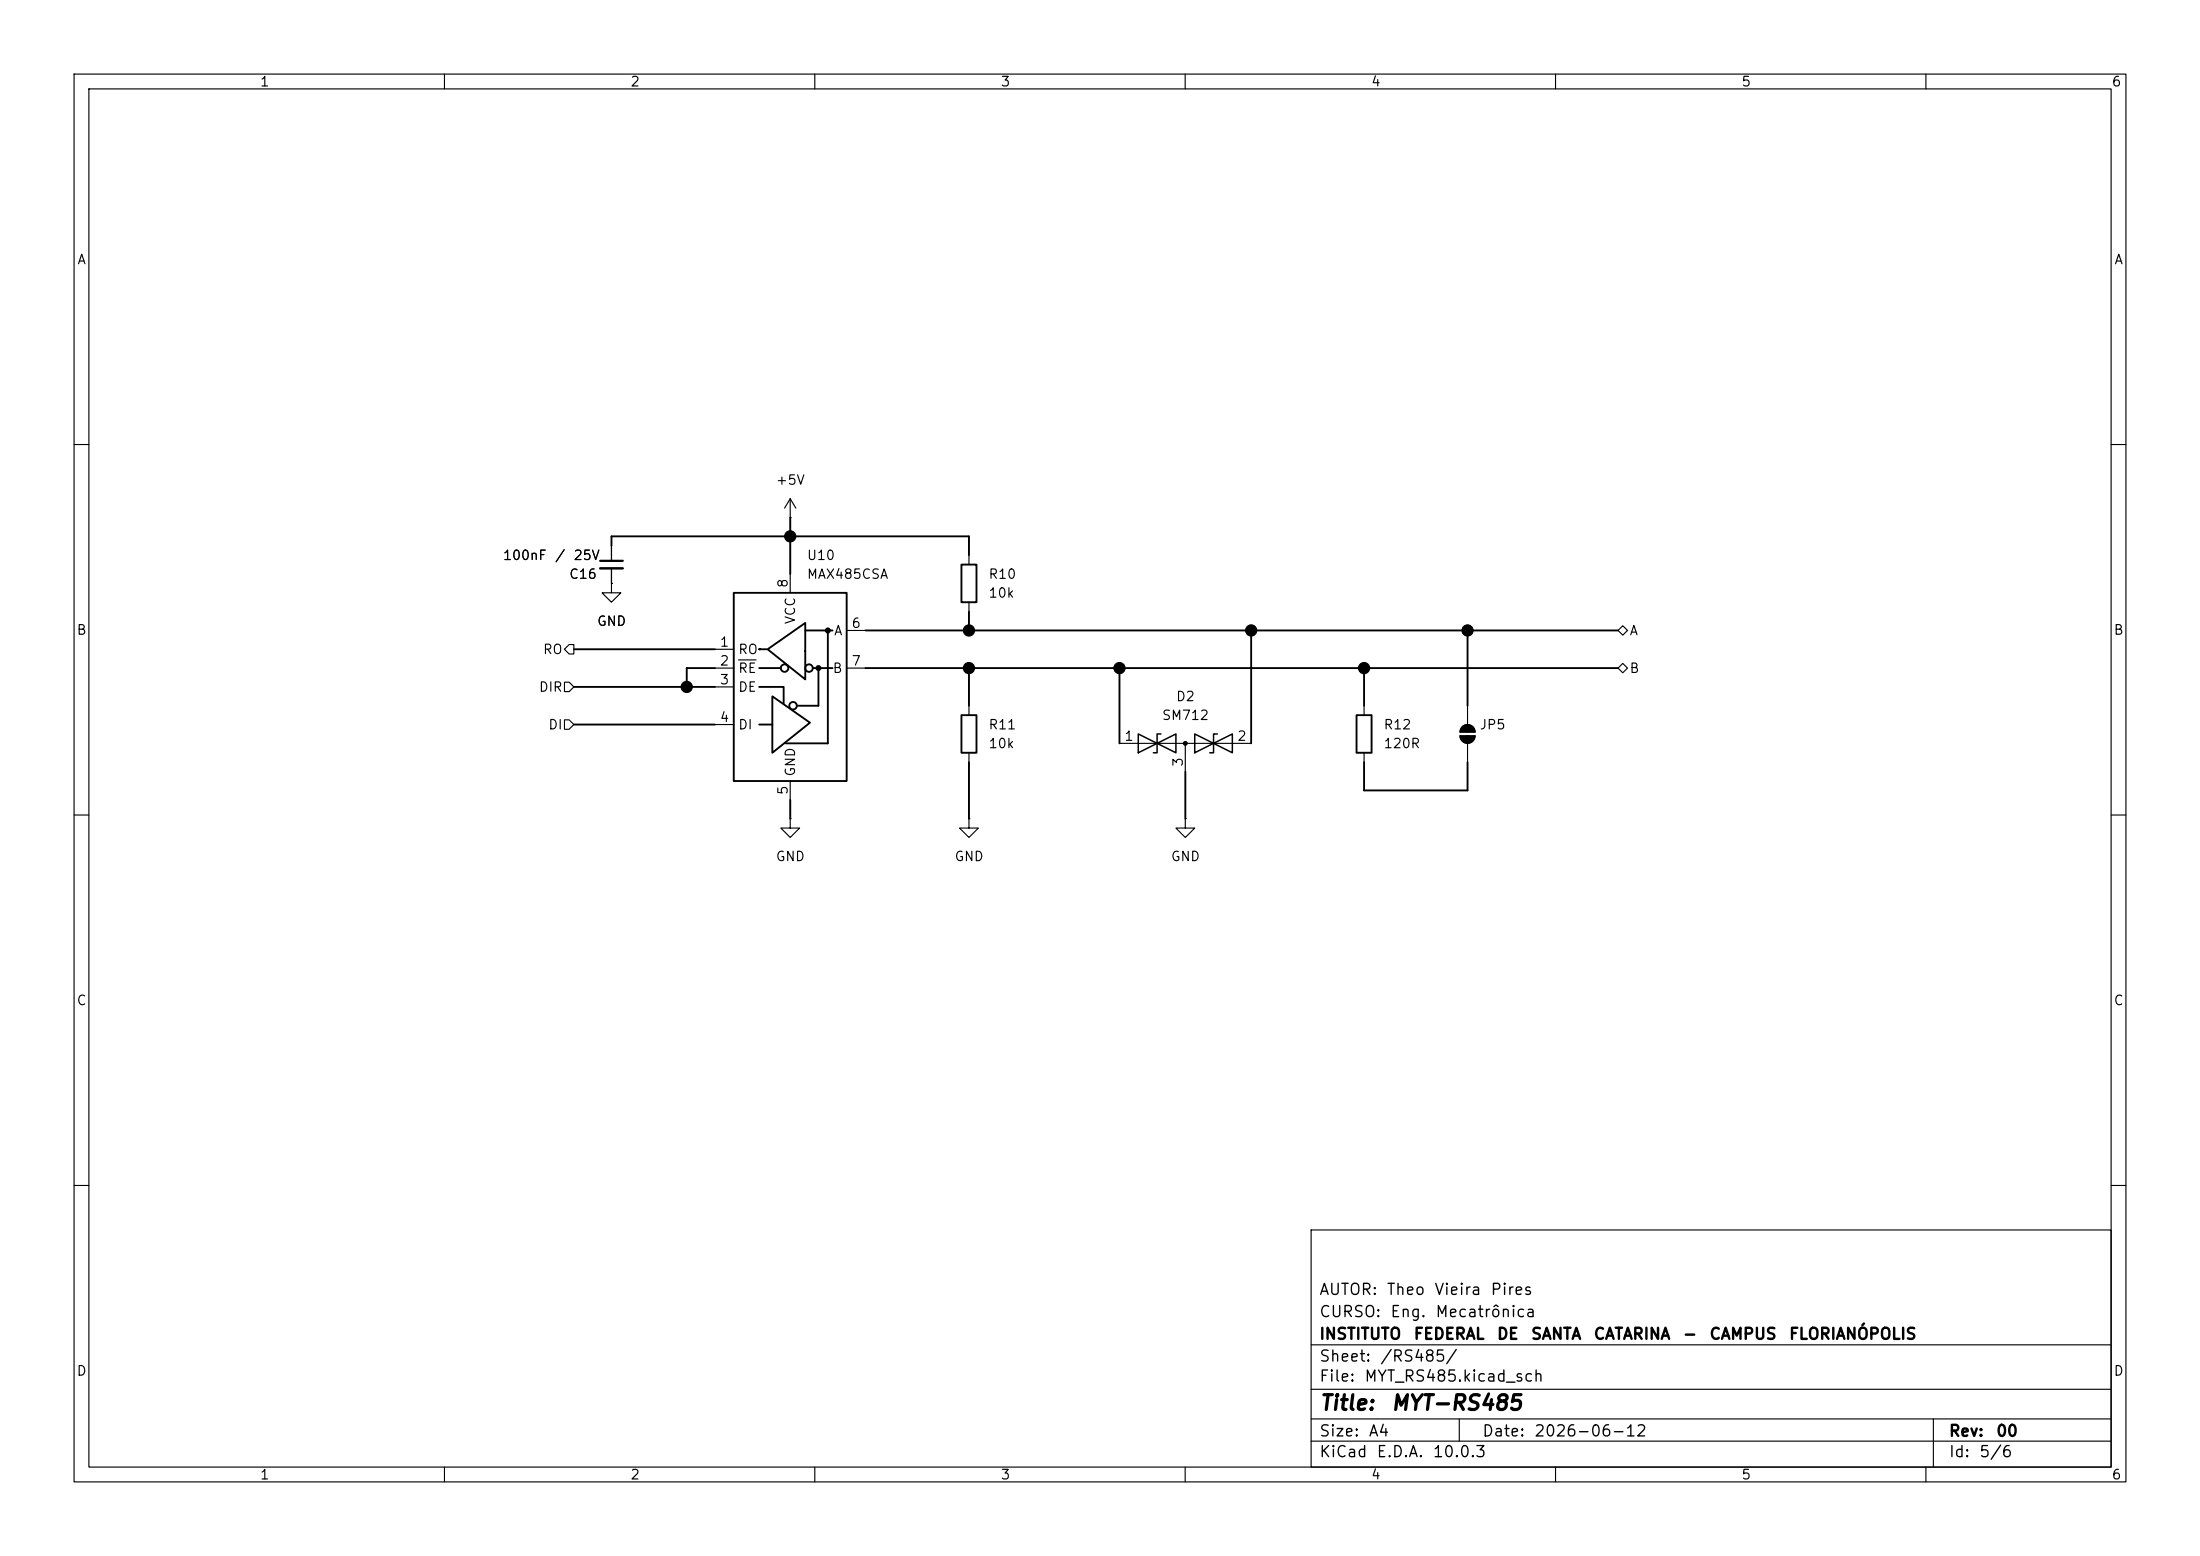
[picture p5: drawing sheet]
<svg xmlns="http://www.w3.org/2000/svg" width="297mm" height="210mm" viewBox="0 0 297 210" stroke-linecap="round" stroke-linejoin="round" font-family="sans-serif">
<g fill="none" stroke="#000" stroke-width=".15">
<path d="M10 10h277v190h-277zM12 12h273v186h-273zM60 10v2M110 10v2M160 10v2M210 10v2M260 10v2M10 60h2M82.5 78.7v1.3h1.3l-1.3 1.3-1.2-1.3h1.2M82.5 78.7h.1M82.5 73.7v2M82.5 76.7v2"/>
<path d="M106.7 69.9h.1M106.7 67.3v2.6M106.7 77.5v2.5M106.7 67.3l-.8 1.3M106.7 67.3l.7 1.3M130.8 74.9v1.3M285 60h2M76.2 97.2h.6l.7 .6-.7 .6h-.6zM76.2 92.1h.6l.7 .6-.7 .6h-.6zM76.8 87h.7v1.3h-.7l-.6-.7zM96.5 87.6h2.6M96.5 90.2h2.6"/>
<path d="M96.5 92.7h2.6M96.5 97.8h2.6M99.7 89.1h2.4M114.3 90.2h2.5M114.3 85.1h2.5M130.8 81.3v1.3M130.8 95.3v1.2M184.1 95.3v1.2M197.1 99.3h2a1.02 1.02 0 0 1-1 1 1.02 1.02 0 0 1-1-1zM197.4 98.1a1.02 1.02 0 0 1 1.1-.2 1.02 1.02 0 0 1 .6 .9h-2l.1-.4zM198.1 95.3v2.5M218.4 90.2l.7-.7 .6 .7-.6 .6z"/>
<path d="M218.4 85.1l.7-.6 .6 .6-.6 .6zM10 110h2M106.7 110.5v1.3h1.2l-1.2 1.2-1.3-1.2h1.3M106.7 110.5h.1M106.7 105.4v2.6M130.8 110.5v1.3h1.3l-1.3 1.2-1.3-1.2h1.3M130.8 110.5h.1M130.8 101.6v1.3M151.1 100.3h17.8M160 110.5v1.3h1.3l-1.3 1.2-1.3-1.2h1.3M160 110.5h.1M160 100.3v3.8"/>
<path d="M184.1 101.6v1.3M198.1 100.3v2.6M285 110h2M10 160h2M177 166h108v32h-108zM285 160h2M60 198v2M110 198v2M160 198v2M177 194.5h108M177 191.5h108M177 187.5h108"/>
<path d="M177 181.5h108M197 191.5v3M210 198v2M260 198v2M261 191.5v6.5"/>
</g>
<path d="M153.7 99.1v2.5l5-2.5v2.5zM156.7 99.1h-.5v2.5h-.5M161.3 99.1l5.1 2.5v-2.5l-5.1 2.5zM164.3 99.1h-.5v2.5h-.5" fill="none" stroke="#000" stroke-width=".2"/>
<g fill="#000" stroke="#000" stroke-width=".15">
<path d="M197.1 99.3h2a1.02 1.02 0 0 1-1 1 1.02 1.02 0 0 1-1-1zM197.4 98.1a1.02 1.02 0 0 1 1.1-.2 1.02 1.02 0 0 1 .6 .9h-2l.1-.4z"/>
<circle cx="160" cy="100.3" r=".25"/>
</g>
<g fill="none" stroke="#000" stroke-width=".25">
<path d="M82.5 73.7v-1.3h48.3v2.5M106.7 69.9v7.6M129.8 76.2h2v5.1h-2zM77.5 97.8h19M77.5 92.7h19M77.5 87.6h19M96.5 90.2h-3.8v2.5M99.1 80h15.2v25.4h-15.2zM102.5 92.7h3.3v2.3M102.5 90.2h2.9M102.5 97.8h1.6M102.6 87.6h-.1h1"/>
<path d="M103.6 87.6l5.1-3.5v7.6zM104.3 94l5 3.5-5 4.1zM108.7 85.1h3.7M109.7 90.2h2.7M110.5 90.2v5.1h-2.9M111.8 85.1v15.2h-5.8M116.8 90.2h101.6M116.8 85.1h101.6M129.8 96.5h2v5.1h-2zM130.8 82.6v2.5M130.8 90.2v5.1M151.1 90.2v10.1"/>
<path d="M168.9 85.1v15.2M183.1 96.5h2.1v5.1h-2.1zM184.1 90.2v5.1M198.1 85.1v10.2M106.7 108v2.5M130.8 102.9v7.6M160 104.1v6.4M184.1 102.9v3.8h14v-3.8"/>
<circle cx="105.9" cy="90.2" r=".51"/>
<circle cx="107.1" cy="95.3" r=".51"/>
<circle cx="109.2" cy="90.2" r=".51"/>
</g>
<g fill="#000" stroke="#000" stroke-width=".25">
<circle cx="110.5" cy="90.2" r=".28"/>
<circle cx="111.8" cy="85.1" r=".28"/>
</g>
<path d="M81 75.7h3.1" fill="none" stroke="#000" stroke-width=".3"/>
<path d="M81 76.7h3.1" fill="none" stroke="#000" stroke-width=".33"/>
<g fill="#000" stroke="#000" stroke-width=".14">
<circle cx="106.7" cy="72.4" r=".76"/>
<circle cx="92.7" cy="92.7" r=".76"/>
<circle cx="130.8" cy="90.2" r=".76"/>
<circle cx="130.8" cy="85.1" r=".76"/>
<circle cx="151.1" cy="90.2" r=".76"/>
<circle cx="168.9" cy="85.1" r=".76"/>
<circle cx="184.1" cy="90.2" r=".76"/>
<circle cx="198.1" cy="85.1" r=".76"/>
</g>
<g font-size="2">
<text x="178" y="190.8">Title:</text>
<text x="187.7" y="190.8">MYT-RS485</text>
</g>
<g font-size="1.5">
<text x="178" y="178.2">CURSO:</text>
<text x="178" y="175.2">AUTOR:</text>
<text x="187.1" y="175.2">Theo</text>
<text x="187.6" y="178.2">Eng.</text>
<text x="193.5" y="175.2">Vieira</text>
<text x="193.7" y="178.2">Mecatrônica</text>
<text x="201.1" y="175.2">Pires</text>
<text x="178" y="184.2">Sheet:</text>
<text x="178" y="181.2">INSTITUTO</text>
<text x="186.2" y="184.2">/RS485/</text>
<text x="190.7" y="181.2">FEDERAL</text>
<text x="202" y="181.2">DE</text>
<text x="206.6" y="181.2">SANTA</text>
<text x="215" y="181.2">CATARINA</text>
<text x="227.1" y="181.2">-</text>
<text x="230.7" y="181.2">CAMPUS</text>
<text x="241.4" y="181.2">FLORIANÓPOLIS</text>
<text x="178" y="186.9">File:</text>
<text x="184.1" y="186.9">MYT_RS485.kicad_sch</text>
<text x="178" y="197.1">KiCad</text>
<text x="178" y="194.3">Size:</text>
<text x="184.7" y="194.3">A4</text>
<text x="185.7" y="197.1">E.D.A.</text>
<text x="193.3" y="197.1">10.0.3</text>
<text x="200" y="194.3">Date:</text>
<text x="207" y="194.3">2026-06-12</text>
<text x="263" y="194.3">Rev:</text>
<text x="263" y="197.1">Id:</text>
<text x="267.1" y="197.1">5/6</text>
<text x="269.4" y="194.3">00</text>
</g>
<g font-size="1.3">
<text x="35" y="12">1</text>
<text x="85" y="12">2</text>
<text x="135" y="12">3</text>
<text x="185" y="12">4</text>
<text x="235" y="12">5</text>
<text x="285" y="12">6</text>
<text x="10.3" y="36">A</text>
<text x="285.3" y="36">A</text>
<text x="104.6" y="65.7">+5V</text>
<text x="67.8" y="75.9">100nF</text>
<text x="74.8" y="75.9">/</text>
<text x="77.3" y="75.9">25V</text>
<text x="108.8" y="75.9">U10</text>
<text x="76.7" y="78.4">C16</text>
<text x="106.7" y="79.4" transform="rotate(-90 106.7 79.4)">8</text>
<text x="108.8" y="78.4">MAX485CSA</text>
<text x="133.4" y="81">10k</text>
<text x="133.4" y="78.4">R10</text>
<text x="10.3" y="86">B</text>
<text x="73.2" y="88.6">RO</text>
<text x="80.5" y="84.8">GND</text>
<text x="97.1" y="87.6">1</text>
<text x="99.6" y="88.6">RO</text>
<text x="107.7" y="84.3" transform="rotate(-90 107.7 84.3)">VCC</text>
<text x="112.5" y="86.1">A</text>
<text x="114.9" y="85.1">6</text>
<text x="219.9" y="86.1">A</text>
<text x="285.3" y="86">B</text>
<text x="72.7" y="93.7">DIR</text>
<text x="97.1" y="90.1">2</text>
<text x="97.1" y="92.7">3</text>
<text x="99.6" y="91.1">RE</text>
<text x="99.6" y="93.7">DE</text>
<text x="112.3" y="91.1">B</text>
<text x="114.9" y="90.1">7</text>
<text x="158.7" y="95">D2</text>
<text x="219.9" y="91.1">B</text>
<text x="73.9" y="98.8">DI</text>
<text x="97.1" y="97.8">4</text>
<text x="99.6" y="98.8">DI</text>
<text x="133.4" y="101.3">10k</text>
<text x="133.4" y="98.8">R11</text>
<text x="151.7" y="100.3">1</text>
<text x="156.8" y="97.5">SM712</text>
<text x="166.9" y="100.3">2</text>
<text x="186.7" y="101.3">120R</text>
<text x="186.7" y="98.8">R12</text>
<text x="199.7" y="98.8">JP5</text>
<text x="106.7" y="107.4" transform="rotate(-90 106.7 107.4)">5</text>
<text x="107.7" y="104.9" transform="rotate(-90 107.7 104.9)">GND</text>
<text x="160" y="103.6" transform="rotate(-90 160 103.6)">3</text>
<text x="104.6" y="116.5">GND</text>
<text x="128.8" y="116.5">GND</text>
<text x="158" y="116.5">GND</text>
<text x="10.3" y="136">C</text>
<text x="285.3" y="136">C</text>
<text x="10.3" y="186">D</text>
<text x="285.3" y="186">D</text>
<text x="35" y="200">1</text>
<text x="85" y="200">2</text>
<text x="135" y="200">3</text>
<text x="185" y="200">4</text>
<text x="235" y="200">5</text>
<text x="285" y="200">6</text>
</g>
</svg>
